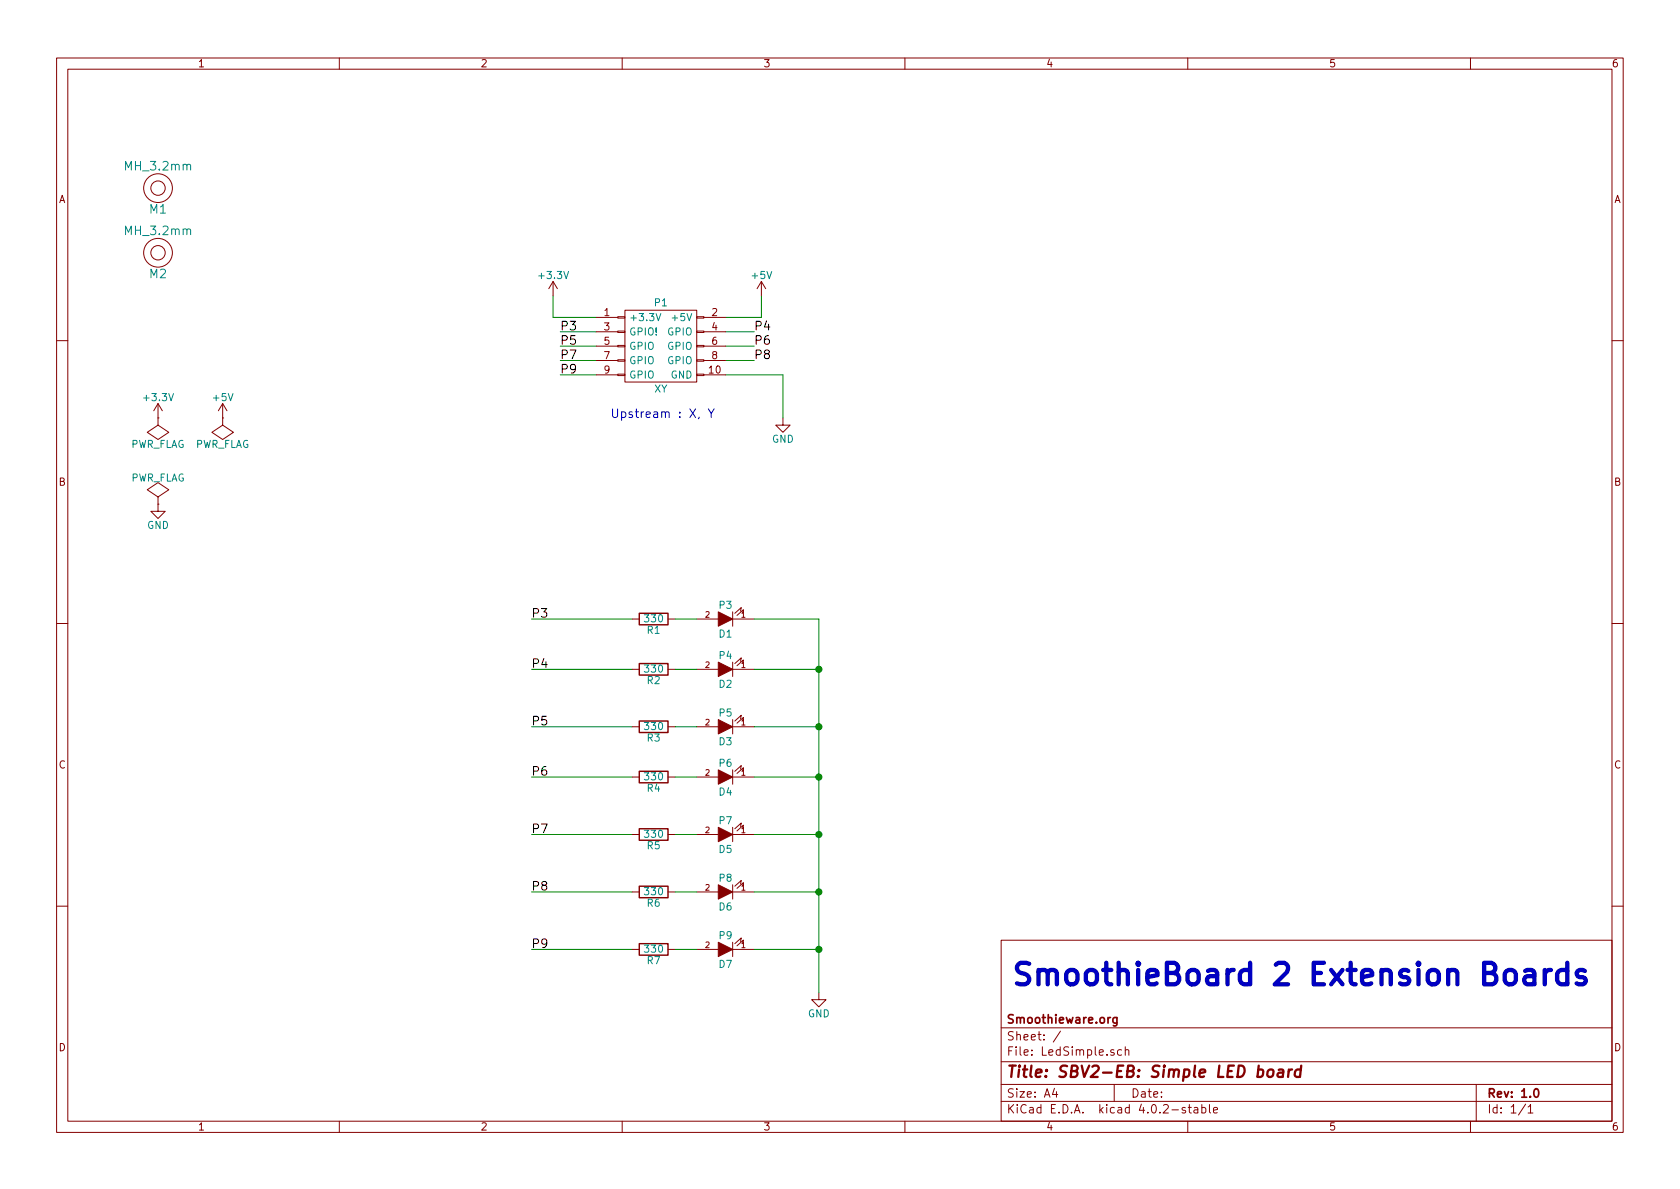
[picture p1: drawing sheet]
EESchema Schematic File Version 2
LIBS:power
LIBS:device
LIBS:transistors
LIBS:conn
LIBS:linear
LIBS:regul
LIBS:74xx
LIBS:cmos4000
LIBS:adc-dac
LIBS:memory
LIBS:xilinx
LIBS:microcontrollers
LIBS:dsp
LIBS:microchip
LIBS:analog_switches
LIBS:motorola
LIBS:texas
LIBS:intel
LIBS:audio
LIBS:interface
LIBS:digital-audio
LIBS:philips
LIBS:display
LIBS:cypress
LIBS:siliconi
LIBS:opto
LIBS:atmel
LIBS:contrib
LIBS:valves
LIBS:Gadget
LIBS:logo
LIBS:LedSimple-cache
EELAYER 25 0
EELAYER END
$Descr A4 11693 8268
encoding utf-8
Sheet 1 1
Title "SBV2-EB: Simple LED board"
Date ""
Rev "1.0"
Comp "Smoothieware.org"
Comment1 ""
Comment2 ""
Comment3 ""
Comment4 ""
$EndDescr
Text Notes 7050 6850 0    150  ~ 30
SmoothieBoard 2 Extension Boards
$Comp
L +3.3V #PWR01
U 1 1
P 3850 2050
F 0 "#PWR01" H 3850 1900 50  0001 C CNN
F 1 "+3.3V" H 3850 2190 50  0000 C CNN
F 2 "" H 3850 2050 50  0000 C CNN
F 3 "" H 3850 2050 50  0000 C CNN
	1    3850 2050
	1    0    0    -1  
$EndComp
$Comp
L +5V #PWR02
U 1 1
P 5300 2050
F 0 "#PWR02" H 5300 1900 50  0001 C CNN
F 1 "+5V" H 5300 2190 50  0000 C CNN
F 2 "" H 5300 2050 50  0000 C CNN
F 3 "" H 5300 2050 50  0000 C CNN
	1    5300 2050
	1    0    0    -1  
$EndComp
$Comp
L GND #PWR03
U 1 1
P 5450 2900
F 0 "#PWR03" H 5450 2650 50  0001 C CNN
F 1 "GND" H 5450 2750 50  0000 C CNN
F 2 "" H 5450 2900 50  0000 C CNN
F 3 "" H 5450 2900 50  0000 C CNN
	1    5450 2900
	1    0    0    -1  
$EndComp
Wire Wire Line
	5050 2200 5300 2200
Wire Wire Line
	5300 2200 5300 2050
Wire Wire Line
	4150 2200 3850 2200
Wire Wire Line
	3850 2200 3850 2050
Wire Wire Line
	5050 2600 5450 2600
Wire Wire Line
	5450 2600 5450 2900
Text Label 3700 4300 0    60   ~ 0
P3
Text Label 3700 4650 0    60   ~ 0
P4
Text Label 3700 5050 0    60   ~ 0
P5
Text Label 3700 5400 0    60   ~ 0
P6
Text Label 3700 5800 0    60   ~ 0
P7
Text Label 3700 6200 0    60   ~ 0
P8
Text Label 3700 6600 0    60   ~ 0
P9
Text Label 5250 2400 0    60   ~ 0
P6
Text Label 5250 2500 0    60   ~ 0
P8
Wire Wire Line
	3700 4300 4400 4300
Text Label 3900 2300 0    60   ~ 0
P3
Text Label 3900 2400 0    60   ~ 0
P5
Text Label 3900 2500 0    60   ~ 0
P7
Text Label 3900 2600 0    60   ~ 0
P9
Text Label 5250 2300 0    60   ~ 0
P4
Wire Wire Line
	4150 2600 3900 2600
Wire Wire Line
	3900 2300 4150 2300
Wire Wire Line
	3900 2400 4150 2400
Wire Wire Line
	3900 2500 4150 2500
Wire Wire Line
	5250 2300 5050 2300
Wire Wire Line
	5250 2400 5050 2400
Wire Wire Line
	5250 2500 5050 2500
$Comp
L +3.3V #PWR04
U 1 1
P 1100 2900
F 0 "#PWR04" H 1100 2750 50  0001 C CNN
F 1 "+3.3V" H 1100 3040 50  0000 C CNN
F 2 "" H 1100 2900 50  0000 C CNN
F 3 "" H 1100 2900 50  0000 C CNN
	1    1100 2900
	1    0    0    -1  
$EndComp
$Comp
L +5V #PWR05
U 1 1
P 1550 2900
F 0 "#PWR05" H 1550 2750 50  0001 C CNN
F 1 "+5V" H 1550 3040 50  0000 C CNN
F 2 "" H 1550 2900 50  0000 C CNN
F 3 "" H 1550 2900 50  0000 C CNN
	1    1550 2900
	1    0    0    -1  
$EndComp
$Comp
L GND #PWR06
U 1 1
P 1100 3500
F 0 "#PWR06" H 1100 3250 50  0001 C CNN
F 1 "GND" H 1100 3350 50  0000 C CNN
F 2 "" H 1100 3500 50  0000 C CNN
F 3 "" H 1100 3500 50  0000 C CNN
	1    1100 3500
	1    0    0    -1  
$EndComp
$Comp
L PWR_FLAG #FLG07
U 1 1
P 1100 3500
F 0 "#FLG07" H 1100 3595 50  0001 C CNN
F 1 "PWR_FLAG" H 1100 3680 50  0000 C CNN
F 2 "" H 1100 3500 50  0000 C CNN
F 3 "" H 1100 3500 50  0000 C CNN
	1    1100 3500
	1    0    0    -1  
$EndComp
$Comp
L PWR_FLAG #FLG08
U 1 1
P 1100 2900
F 0 "#FLG08" H 1100 2995 50  0001 C CNN
F 1 "PWR_FLAG" H 1100 3080 50  0000 C CNN
F 2 "" H 1100 2900 50  0000 C CNN
F 3 "" H 1100 2900 50  0000 C CNN
	1    1100 2900
	-1   0    0    1   
$EndComp
$Comp
L PWR_FLAG #FLG09
U 1 1
P 1550 2900
F 0 "#FLG09" H 1550 2995 50  0001 C CNN
F 1 "PWR_FLAG" H 1550 3080 50  0000 C CNN
F 2 "" H 1550 2900 50  0000 C CNN
F 3 "" H 1550 2900 50  0000 C CNN
	1    1550 2900
	-1   0    0    1   
$EndComp
$Comp
L MH_3.2mm M1
U 1 1
P 1100 1300
F 0 "M1" H 1100 1150 60  0000 C CNN
F 1 "MH_3.2mm" H 1100 1450 60  0000 C CNN
F 2 "SBV2_Footprints:M3_Mounting_Hole" H 1000 1050 60  0001 C CNN
F 3 "" H 1100 1300 60  0000 C CNN
F 4 "No" H 1100 1300 60  0001 C CNN "Populate"
	1    1100 1300
	1    0    0    -1  
$EndComp
$Comp
L MH_3.2mm M2
U 1 1
P 1100 1750
F 0 "M2" H 1100 1600 60  0000 C CNN
F 1 "MH_3.2mm" H 1100 1900 60  0000 C CNN
F 2 "SBV2_Footprints:M3_Mounting_Hole" H 1000 1500 60  0001 C CNN
F 3 "" H 1100 1750 60  0000 C CNN
F 4 "No" H 1100 1750 60  0001 C CNN "Populate"
	1    1100 1750
	1    0    0    -1  
$EndComp
$Comp
L Conn-Y P1
U 1 1
P 4600 2400
F 0 "P1" H 4600 2700 50  0000 C CNN
F 1 "XY" H 4600 2100 50  0000 C CNN
F 2 "SBV2_Footprints:SHF-105-01-L-D-SM" H 4650 1950 50  0001 C CNN
F 3 "" H 4600 1200 50  0000 C CNN
F 4 "20021521-00010T1LF" H 4600 1750 50  0001 C CNN "MFPN"
F 5 "609-4054-ND" H 4650 1850 50  0001 C CNN "DKPN"
F 6 "Amphenol FCI" H 4600 2400 60  0001 C CNN "MANF"
F 7 "Digi-Key" H 4600 2400 50  0001 C CNN "SUPP"
	1    4600 2400
	1    0    0    -1  
$EndComp
Text Notes 4250 2900 0    60   ~ 0
Upstream : X, Y
$Comp
L LED D1
U 1 1
P 5050 4300
F 0 "D1" H 5050 4400 50  0000 C CNN
F 1 "P3" H 5050 4200 50  0000 C CNN
F 2 "LEDs:LED-0603" H 5050 4300 50  0001 C CNN
F 3 "" H 5050 4300 50  0000 C CNN
F 4 "Avago" H 5050 4300 50  0001 C CNN "MANF"
F 5 "HSMH-C190" H 5050 4300 50  0001 C CNN "MFPN"
F 6 "Digi-Key" H 5050 4300 50  0001 C CNN "SUPP"
F 7 "516-1420-6-ND" H 5050 4300 50  0001 C CNN "DKPN"
	1    5050 4300
	-1   0    0    1   
$EndComp
$Comp
L R R1
U 1 1
P 4550 4300
F 0 "R1" V 4630 4300 50  0000 C CNN
F 1 "330" V 4550 4300 50  0000 C CNN
F 2 "Resistors_SMD:R_0603" V 4480 4300 50  0001 C CNN
F 3 "" H 4550 4300 50  0000 C CNN
F 4 "CRCW0603330RFKEA" V 4550 4300 60  0001 C CNN "MFPN"
F 5 "Vishay" H 4550 4300 50  0001 C CNN "MANF"
F 6 "Digi-Key" H 4550 4300 50  0001 C CNN "SUPP"
F 7 "541-330HCT-ND" H 4550 4300 50  0001 C CNN "DKPN"
	1    4550 4300
	0    1    1    0   
$EndComp
$Comp
L GND #PWR010
U 1 1
P 5700 6900
F 0 "#PWR010" H 5700 6650 50  0001 C CNN
F 1 "GND" H 5700 6750 50  0000 C CNN
F 2 "" H 5700 6900 50  0000 C CNN
F 3 "" H 5700 6900 50  0000 C CNN
	1    5700 6900
	1    0    0    -1  
$EndComp
Wire Wire Line
	5250 4300 5700 4300
Wire Wire Line
	5700 4300 5700 6900
Wire Wire Line
	4850 4300 4700 4300
Wire Wire Line
	3700 4650 4400 4650
$Comp
L LED D2
U 1 1
P 5050 4650
F 0 "D2" H 5050 4750 50  0000 C CNN
F 1 "P4" H 5050 4550 50  0000 C CNN
F 2 "LEDs:LED-0603" H 5050 4650 50  0001 C CNN
F 3 "" H 5050 4650 50  0000 C CNN
F 4 "Avago" H 5050 4650 50  0001 C CNN "MANF"
F 5 "HSMH-C190" H 5050 4650 50  0001 C CNN "MFPN"
F 6 "Digi-Key" H 5050 4650 50  0001 C CNN "SUPP"
F 7 "516-1420-6-ND" H 5050 4650 50  0001 C CNN "DKPN"
	1    5050 4650
	-1   0    0    1   
$EndComp
$Comp
L R R2
U 1 1
P 4550 4650
F 0 "R2" V 4630 4650 50  0000 C CNN
F 1 "330" V 4550 4650 50  0000 C CNN
F 2 "Resistors_SMD:R_0603" V 4480 4650 50  0001 C CNN
F 3 "" H 4550 4650 50  0000 C CNN
F 4 "Vishay" H 4550 4650 50  0001 C CNN "MANF"
F 5 "CRCW0603330RFKEA" H 4550 4650 50  0001 C CNN "MFPN"
F 6 "Digi-Key" H 4550 4650 50  0001 C CNN "SUPP"
F 7 "541-330HCT-ND" H 4550 4650 50  0001 C CNN "DKPN"
	1    4550 4650
	0    1    1    0   
$EndComp
Wire Wire Line
	5250 4650 5700 4650
Wire Wire Line
	4850 4650 4700 4650
Connection ~ 5700 4650
Wire Wire Line
	3700 5050 4400 5050
$Comp
L LED D3
U 1 1
P 5050 5050
F 0 "D3" H 5050 5150 50  0000 C CNN
F 1 "P5" H 5050 4950 50  0000 C CNN
F 2 "LEDs:LED-0603" H 5050 5050 50  0001 C CNN
F 3 "" H 5050 5050 50  0000 C CNN
F 4 "Avago" H 5050 5050 50  0001 C CNN "MANF"
F 5 "HSMH-C190" H 5050 5050 50  0001 C CNN "MFPN"
F 6 "Digi-Key" H 5050 5050 50  0001 C CNN "SUPP"
F 7 "516-1420-6-ND" H 5050 5050 50  0001 C CNN "DKPN"
	1    5050 5050
	-1   0    0    1   
$EndComp
$Comp
L R R3
U 1 1
P 4550 5050
F 0 "R3" V 4630 5050 50  0000 C CNN
F 1 "330" V 4550 5050 50  0000 C CNN
F 2 "Resistors_SMD:R_0603" V 4480 5050 50  0001 C CNN
F 3 "" H 4550 5050 50  0000 C CNN
F 4 "Vishay" H 4550 5050 50  0001 C CNN "MANF"
F 5 "CRCW0603330RFKEA" H 4550 5050 50  0001 C CNN "MFPN"
F 6 "Digi-Key" H 4550 5050 50  0001 C CNN "SUPP"
F 7 "541-330HCT-ND" H 4550 5050 50  0001 C CNN "DKPN"
	1    4550 5050
	0    1    1    0   
$EndComp
Wire Wire Line
	5250 5050 5700 5050
Wire Wire Line
	4850 5050 4700 5050
Wire Wire Line
	3700 5400 4400 5400
$Comp
L LED D4
U 1 1
P 5050 5400
F 0 "D4" H 5050 5500 50  0000 C CNN
F 1 "P6" H 5050 5300 50  0000 C CNN
F 2 "LEDs:LED-0603" H 5050 5400 50  0001 C CNN
F 3 "" H 5050 5400 50  0000 C CNN
F 4 "Avago" H 5050 5400 50  0001 C CNN "MANF"
F 5 "HSMH-C190" H 5050 5400 50  0001 C CNN "MFPN"
F 6 "Digi-Key" H 5050 5400 50  0001 C CNN "SUPP"
F 7 "516-1420-6-ND" H 5050 5400 50  0001 C CNN "DKPN"
	1    5050 5400
	-1   0    0    1   
$EndComp
$Comp
L R R4
U 1 1
P 4550 5400
F 0 "R4" V 4630 5400 50  0000 C CNN
F 1 "330" V 4550 5400 50  0000 C CNN
F 2 "Resistors_SMD:R_0603" V 4480 5400 50  0001 C CNN
F 3 "" H 4550 5400 50  0000 C CNN
F 4 "Vishay" H 4550 5400 50  0001 C CNN "MANF"
F 5 "CRCW0603330RFKEA" H 4550 5400 50  0001 C CNN "MFPN"
F 6 "Digi-Key" H 4550 5400 50  0001 C CNN "SUPP"
F 7 "541-330HCT-ND" H 4550 5400 50  0001 C CNN "DKPN"
	1    4550 5400
	0    1    1    0   
$EndComp
Wire Wire Line
	5250 5400 5700 5400
Wire Wire Line
	4850 5400 4700 5400
Wire Wire Line
	3700 5800 4400 5800
$Comp
L LED D5
U 1 1
P 5050 5800
F 0 "D5" H 5050 5900 50  0000 C CNN
F 1 "P7" H 5050 5700 50  0000 C CNN
F 2 "LEDs:LED-0603" H 5050 5800 50  0001 C CNN
F 3 "" H 5050 5800 50  0000 C CNN
F 4 "Avago" H 5050 5800 50  0001 C CNN "MANF"
F 5 "HSMH-C190" H 5050 5800 50  0001 C CNN "MFPN"
F 6 "Digi-Key" H 5050 5800 50  0001 C CNN "SUPP"
F 7 "516-1420-6-ND" H 5050 5800 50  0001 C CNN "DKPN"
	1    5050 5800
	-1   0    0    1   
$EndComp
$Comp
L R R5
U 1 1
P 4550 5800
F 0 "R5" V 4630 5800 50  0000 C CNN
F 1 "330" V 4550 5800 50  0000 C CNN
F 2 "Resistors_SMD:R_0603" V 4480 5800 50  0001 C CNN
F 3 "" H 4550 5800 50  0000 C CNN
F 4 "Vishay" H 4550 5800 50  0001 C CNN "MANF"
F 5 "CRCW0603330RFKEA" H 4550 5800 50  0001 C CNN "MFPN"
F 6 "Digi-Key" H 4550 5800 50  0001 C CNN "SUPP"
F 7 "541-330HCT-ND" H 4550 5800 50  0001 C CNN "DKPN"
	1    4550 5800
	0    1    1    0   
$EndComp
Wire Wire Line
	5250 5800 5700 5800
Wire Wire Line
	4850 5800 4700 5800
Wire Wire Line
	3700 6200 4400 6200
$Comp
L LED D6
U 1 1
P 5050 6200
F 0 "D6" H 5050 6300 50  0000 C CNN
F 1 "P8" H 5050 6100 50  0000 C CNN
F 2 "LEDs:LED-0603" H 5050 6200 50  0001 C CNN
F 3 "" H 5050 6200 50  0000 C CNN
F 4 "Avago" H 5050 6200 50  0001 C CNN "MANF"
F 5 "HSMH-C190" H 5050 6200 50  0001 C CNN "MFPN"
F 6 "Digi-Key" H 5050 6200 50  0001 C CNN "SUPP"
F 7 "516-1420-6-ND" H 5050 6200 50  0001 C CNN "DKPN"
	1    5050 6200
	-1   0    0    1   
$EndComp
$Comp
L R R6
U 1 1
P 4550 6200
F 0 "R6" V 4630 6200 50  0000 C CNN
F 1 "330" V 4550 6200 50  0000 C CNN
F 2 "Resistors_SMD:R_0603" V 4480 6200 50  0001 C CNN
F 3 "" H 4550 6200 50  0000 C CNN
F 4 "Vishay" H 4550 6200 50  0001 C CNN "MANF"
F 5 "CRCW0603330RFKEA" H 4550 6200 50  0001 C CNN "MFPN"
F 6 "Digi-Key" H 4550 6200 50  0001 C CNN "SUPP"
F 7 "541-330HCT-ND" H 4550 6200 50  0001 C CNN "DKPN"
	1    4550 6200
	0    1    1    0   
$EndComp
Wire Wire Line
	5250 6200 5700 6200
Wire Wire Line
	4850 6200 4700 6200
Wire Wire Line
	3700 6600 4400 6600
$Comp
L LED D7
U 1 1
P 5050 6600
F 0 "D7" H 5050 6700 50  0000 C CNN
F 1 "P9" H 5050 6500 50  0000 C CNN
F 2 "LEDs:LED-0603" H 5050 6600 50  0001 C CNN
F 3 "" H 5050 6600 50  0000 C CNN
F 4 "Avago" H 5050 6600 50  0001 C CNN "MANF"
F 5 "HSMH-C190" H 5050 6600 50  0001 C CNN "MFPN"
F 6 "Digi-Key" H 5050 6600 50  0001 C CNN "SUPP"
F 7 "516-1420-6-ND" H 5050 6600 50  0001 C CNN "DKPN"
	1    5050 6600
	-1   0    0    1   
$EndComp
$Comp
L R R7
U 1 1
P 4550 6600
F 0 "R7" V 4630 6600 50  0000 C CNN
F 1 "330" V 4550 6600 50  0000 C CNN
F 2 "Resistors_SMD:R_0603" V 4480 6600 50  0001 C CNN
F 3 "" H 4550 6600 50  0000 C CNN
F 4 "Vishay" H 4550 6600 50  0001 C CNN "MANF"
F 5 "CRCW0603330RFKEA" H 4550 6600 50  0001 C CNN "MFPN"
F 6 "Digi-Key" H 4550 6600 50  0001 C CNN "SUPP"
F 7 "541-330HCT-ND" H 4550 6600 50  0001 C CNN "DKPN"
	1    4550 6600
	0    1    1    0   
$EndComp
Wire Wire Line
	5250 6600 5700 6600
Wire Wire Line
	4850 6600 4700 6600
Connection ~ 5700 5050
Connection ~ 5700 5400
Connection ~ 5700 5800
Connection ~ 5700 6200
Connection ~ 5700 6600
$EndSCHEMATC
